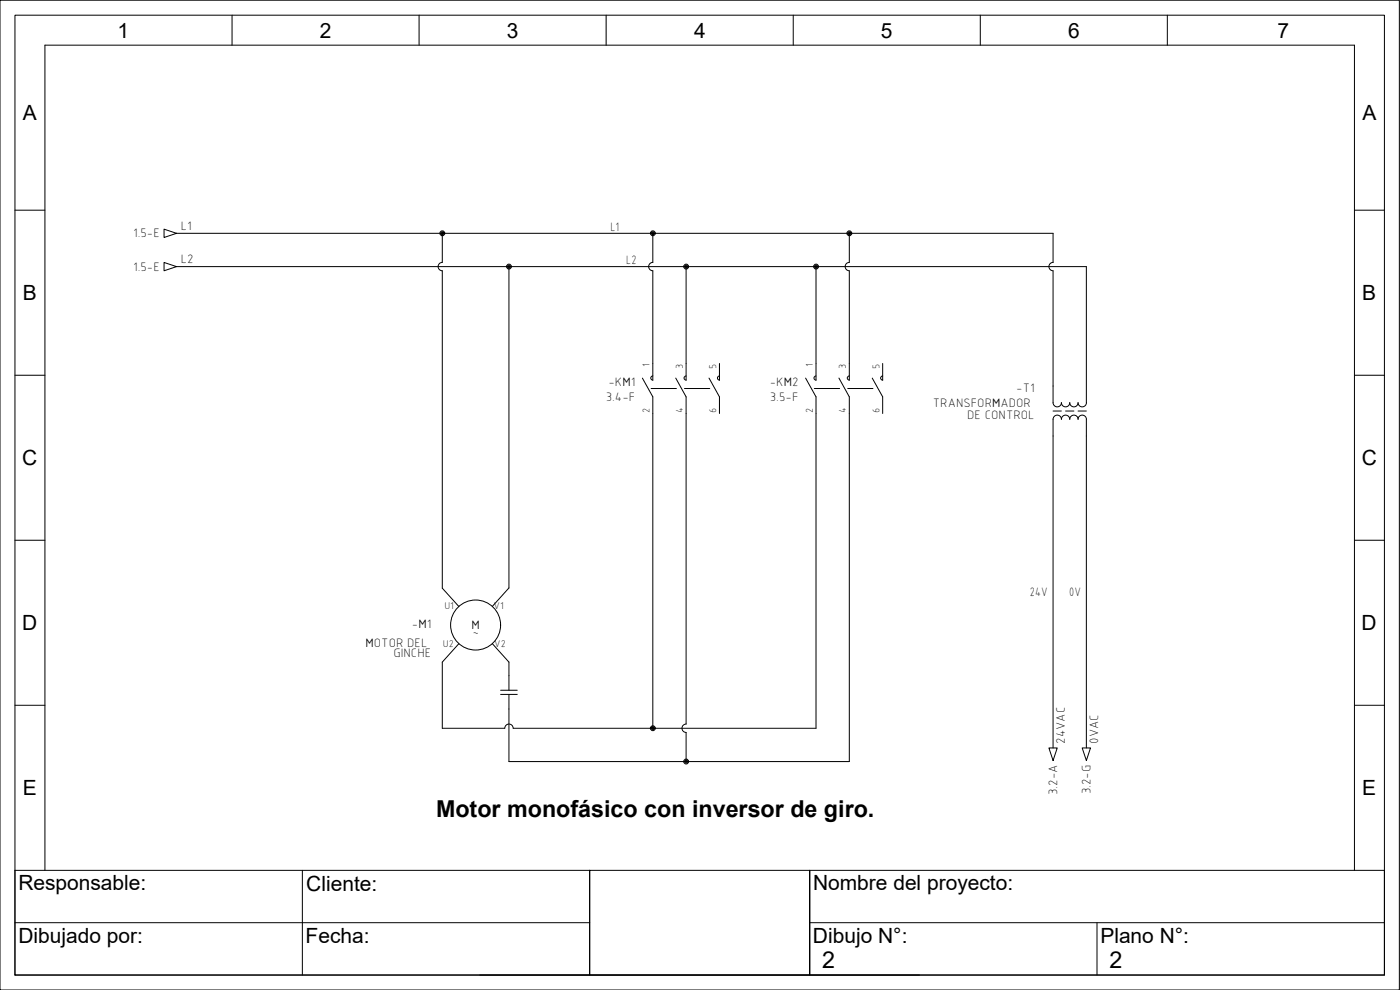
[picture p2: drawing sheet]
<svg xmlns="http://www.w3.org/2000/svg" width="420mm" height="297mm" viewBox="0 0 420 297" stroke-linecap="round" stroke-linejoin="round" font-family="sans-serif">
<g fill="none" stroke="#000" stroke-width=".3">
<path d="M0 .1h420v296.9h-420zM4.5 4.6h411v288h-411zM69.6 4.6v9M125.8 4.6v9M181.9 4.6v9M238.1 4.6v9M294.2 4.6v9M350.3 4.6v9M4.5 63.1h9M49.2 68.8l3.8 1.2-3.8 1.3zM49.2 78.7l3.8 1.3-3.8 1.2zM53 70h263l.1 8.7a1.26 1.26 0 0 0-1.3 1.3 1.26 1.26 0 0 0 1.3 1.2l-.1 39.6a1.26 1.26 0 0 0 1.3 1.3 1.26 1.26 0 0 0 1.3-1.3 1.25 1.25 0 0 0 1.2 1.3 1.25 1.25 0 0 0 1.3-1.3 1.25 1.25 0 0 0 1.2 1.3 1.25 1.25 0 0 0 1.3-1.3 1.25 1.25 0 0 0 1.2 1.3 1.25 1.25 0 0 0 1.3-1.3"/>
<path d="M53 80h273v40.8M132.7 70v8.7a1.26 1.26 0 0 0-1.2 1.3 1.26 1.26 0 0 0 1.2 1.2v95.3l5 5.5M152.7 80v96.4l-5 5.6M195.9 70v8.7a1.26 1.26 0 0 0-1.2 1.3 1.26 1.26 0 0 0 1.2 1.2v32.9a.64 .64 0 0 1-.6-.7 .64 .64 0 0 1 .6-.6M205.9 80v34.1M244.9 80v34.1a.62 .62 0 0 1-.6-.7 .62 .62 0 0 1 .6-.6M254.9 70v8.7a1.26 1.26 0 0 0-1.3 1.3 1.26 1.26 0 0 0 1.3 1.2v32.9a.64 .64 0 0 1-.6-.7 .64 .64 0 0 1 .6-.6M406.5 63.1h9M4.5 112.6h9M192.8 113.4l3.1 5.7v99.4M195.4 116.6h7.6M202.8 113.4l3.1 5.7v98.1"/>
<path d="M205.4 116.6h7.6M205.9 112.8a.62 .62 0 0 0-.6 .6 .62 .62 0 0 0 .6 .7M212.8 113.4l3.1 5.7v5M215.9 109.1v5a.62 .62 0 0 1-.6-.7 .62 .62 0 0 1 .6-.6M241.8 113.4l3.1 5.7v99.4h-90.9a1.26 1.26 0 0 0-1.3-1.3 1.26 1.26 0 0 0-1.2 1.3h-18.8v-19.8l5-5.6M244.4 116.6h7.6M251.8 113.4l3.1 5.7v109.4h-102.2v-20.1M254.4 116.6h7.6M261.8 113.4l3.1 5.7v5M264.9 109.1v5a.62 .62 0 0 1-.6-.7 .62 .62 0 0 1 .6-.6M406.5 112.6h9M316 123.3h2.5"/>
<path d="M319.8 123.3h2.5M323.5 123.3h2.5M326 125.8v98.6M326.1 125.8a1.26 1.26 0 0 0-1.3-1.2 1.26 1.26 0 0 0-1.3 1.2 1.25 1.25 0 0 0-1.2-1.2 1.25 1.25 0 0 0-1.3 1.2 1.25 1.25 0 0 0-1.2-1.2 1.25 1.25 0 0 0-1.3 1.2 1.25 1.25 0 0 0-1.2-1.2 1.25 1.25 0 0 0-1.3 1.2v98.6M4.5 162.1h9M406.5 162.1h9M147.7 193.1l5 5.6v8.4M4.5 211.6h9M150.2 208.4h5M150.2 207.1h5M205.9 219.8v8.7M205.9 217.2a1.26 1.26 0 0 0-1.2 1.3 1.26 1.26 0 0 0 1.2 1.3"/>
<path d="M406.5 211.6h9M314.8 224.4h2.5l-1.3 3.8zM324.8 224.4h2.5l-1.3 3.8zM4.5 261.1h172.5v31.5h-172.5zM4.5 276.8h172.5M13.5 261.1v-247.5h393v247.5M90.7 261.1v31.5M177 261.1h66v31.5h-66zM243 261.1h172.5v31.5h-172.5zM243 261.1v31.5M243 276.8h172.5M329.2 276.8v15.8"/>
<path d="M144 292.6h132"/>
<circle cx="132.7" cy="70" r=".73"/>
<circle cx="132.7" cy="70" r=".46"/>
<circle cx="132.7" cy="70" r=".22"/>
<circle cx="152.7" cy="80" r=".73"/>
<circle cx="152.7" cy="80" r=".46"/>
<circle cx="152.7" cy="80" r=".22"/>
<circle cx="195.9" cy="70" r=".73"/>
<circle cx="195.9" cy="70" r=".46"/>
<circle cx="195.9" cy="70" r=".22"/>
<circle cx="205.9" cy="80" r=".73"/>
<circle cx="205.9" cy="80" r=".46"/>
<circle cx="205.9" cy="80" r=".22"/>
<circle cx="244.9" cy="80" r=".73"/>
<circle cx="244.9" cy="80" r=".46"/>
<circle cx="244.9" cy="80" r=".22"/>
<circle cx="254.9" cy="70" r=".73"/>
<circle cx="254.9" cy="70" r=".46"/>
<circle cx="254.9" cy="70" r=".22"/>
<circle cx="142.7" cy="187.5" r="7.5"/>
<circle cx="195.9" cy="218.5" r=".73"/>
<circle cx="195.9" cy="218.5" r=".46"/>
<circle cx="195.9" cy="218.5" r=".22"/>
<circle cx="205.9" cy="228.5" r=".73"/>
<circle cx="205.9" cy="228.5" r=".46"/>
<circle cx="205.9" cy="228.5" r=".22"/>
</g>
<g font-size="7">
<text x="130.9" y="245">Motor monofásico con inversor de giro.</text>
<text x="246.8" y="290.3">2</text>
<text x="333" y="290.3">2</text>
</g>
<g font-size="6.3">
<text x="35.3" y="11.3">1</text>
<text x="96" y="11.3">2</text>
<text x="152.1" y="11.3">3</text>
<text x="208.3" y="11.3">4</text>
<text x="264.4" y="11.3">5</text>
<text x="320.5" y="11.3">6</text>
<text x="383.4" y="11.3">7</text>
<text x="6.9" y="36.1">A</text>
<text x="408.9" y="36.1">A</text>
<text x="6.8" y="90.1">B</text>
<text x="408.8" y="90.1">B</text>
<text x="6.7" y="139.6">C</text>
<text x="408.7" y="139.6">C</text>
<text x="6.6" y="189.1">D</text>
<text x="408.6" y="189.1">D</text>
<text x="6.8" y="238.6">E</text>
<text x="408.8" y="238.6">E</text>
<text x="5.5" y="267.1">Responsable:</text>
<text x="91.9" y="267.2">Cliente:</text>
<text x="244" y="267.1">Nombre del proyecto:</text>
<text x="5.5" y="282.8">Dibujado por:</text>
<text x="91.7" y="282.8">Fecha:</text>
<text x="244" y="282.8">Dibujo N°:</text>
<text x="330.2" y="282.8">Plano N°:</text>
</g>
<g font-size="3.9">
<text x="39.9" y="71.3">1.5-E</text>
<text x="54.2" y="69">L1</text>
<text x="183.2" y="69.2">L1</text>
<text x="39.9" y="81.2">1.5-E</text>
<text x="54.2" y="79">L2</text>
<text x="188" y="79.3">L2</text>
<text x="182.6" y="115.8">-KM1</text>
<text x="231" y="115.8">-KM2</text>
<text x="305" y="117.6">-T1</text>
<text x="181.8" y="120.3">3.4-F</text>
<text x="231" y="120.3">3.5-F</text>
<text x="280" y="122.2">TRANSFORMADOR</text>
<text x="290.3" y="125.7">DE CONTROL</text>
<text x="309.1" y="178.9">24V</text>
<text x="320.9" y="178.9">0V</text>
<text x="123.6" y="188.3">-M1</text>
<text x="141.5" y="188.8">M</text>
<text x="109.7" y="194.1">MOTOR DEL</text>
<text x="118" y="197.1">GINCHE</text>
<text x="142.2" y="192.3">~</text>
<text x="319.5" y="223.2" transform="rotate(-90 319.5 223.2)">24VAC</text>
<text x="329.5" y="223.2" transform="rotate(-90 329.5 223.2)">0VAC</text>
<text x="317.3" y="238.6" transform="rotate(-90 317.3 238.6)">3.2-A</text>
<text x="327.3" y="238.3" transform="rotate(-90 327.3 238.3)">3.2-G</text>
</g>
<g font-size="3.1">
<text x="194.9" y="110.2" transform="rotate(-90 194.9 110.2)">1</text>
<text x="204.9" y="110.6" transform="rotate(-90 204.9 110.6)">3</text>
<text x="214.9" y="110.6" transform="rotate(-90 214.9 110.6)">5</text>
<text x="243.9" y="110.2" transform="rotate(-90 243.9 110.2)">1</text>
<text x="253.9" y="110.6" transform="rotate(-90 253.9 110.6)">3</text>
<text x="263.9" y="110.6" transform="rotate(-90 263.9 110.6)">5</text>
<text x="194.9" y="124.1" transform="rotate(-90 194.9 124.1)">2</text>
<text x="204.9" y="124.1" transform="rotate(-90 204.9 124.1)">4</text>
<text x="214.9" y="124.1" transform="rotate(-90 214.9 124.1)">6</text>
<text x="243.9" y="124.1" transform="rotate(-90 243.9 124.1)">2</text>
<text x="253.9" y="124.1" transform="rotate(-90 253.9 124.1)">4</text>
<text x="263.9" y="124.1" transform="rotate(-90 263.9 124.1)">6</text>
<text x="133.4" y="182.8">U1</text>
<text x="148.1" y="182.8">V1</text>
<text x="132.9" y="194">U2</text>
<text x="148.3" y="194">V2</text>
</g>
</svg>
